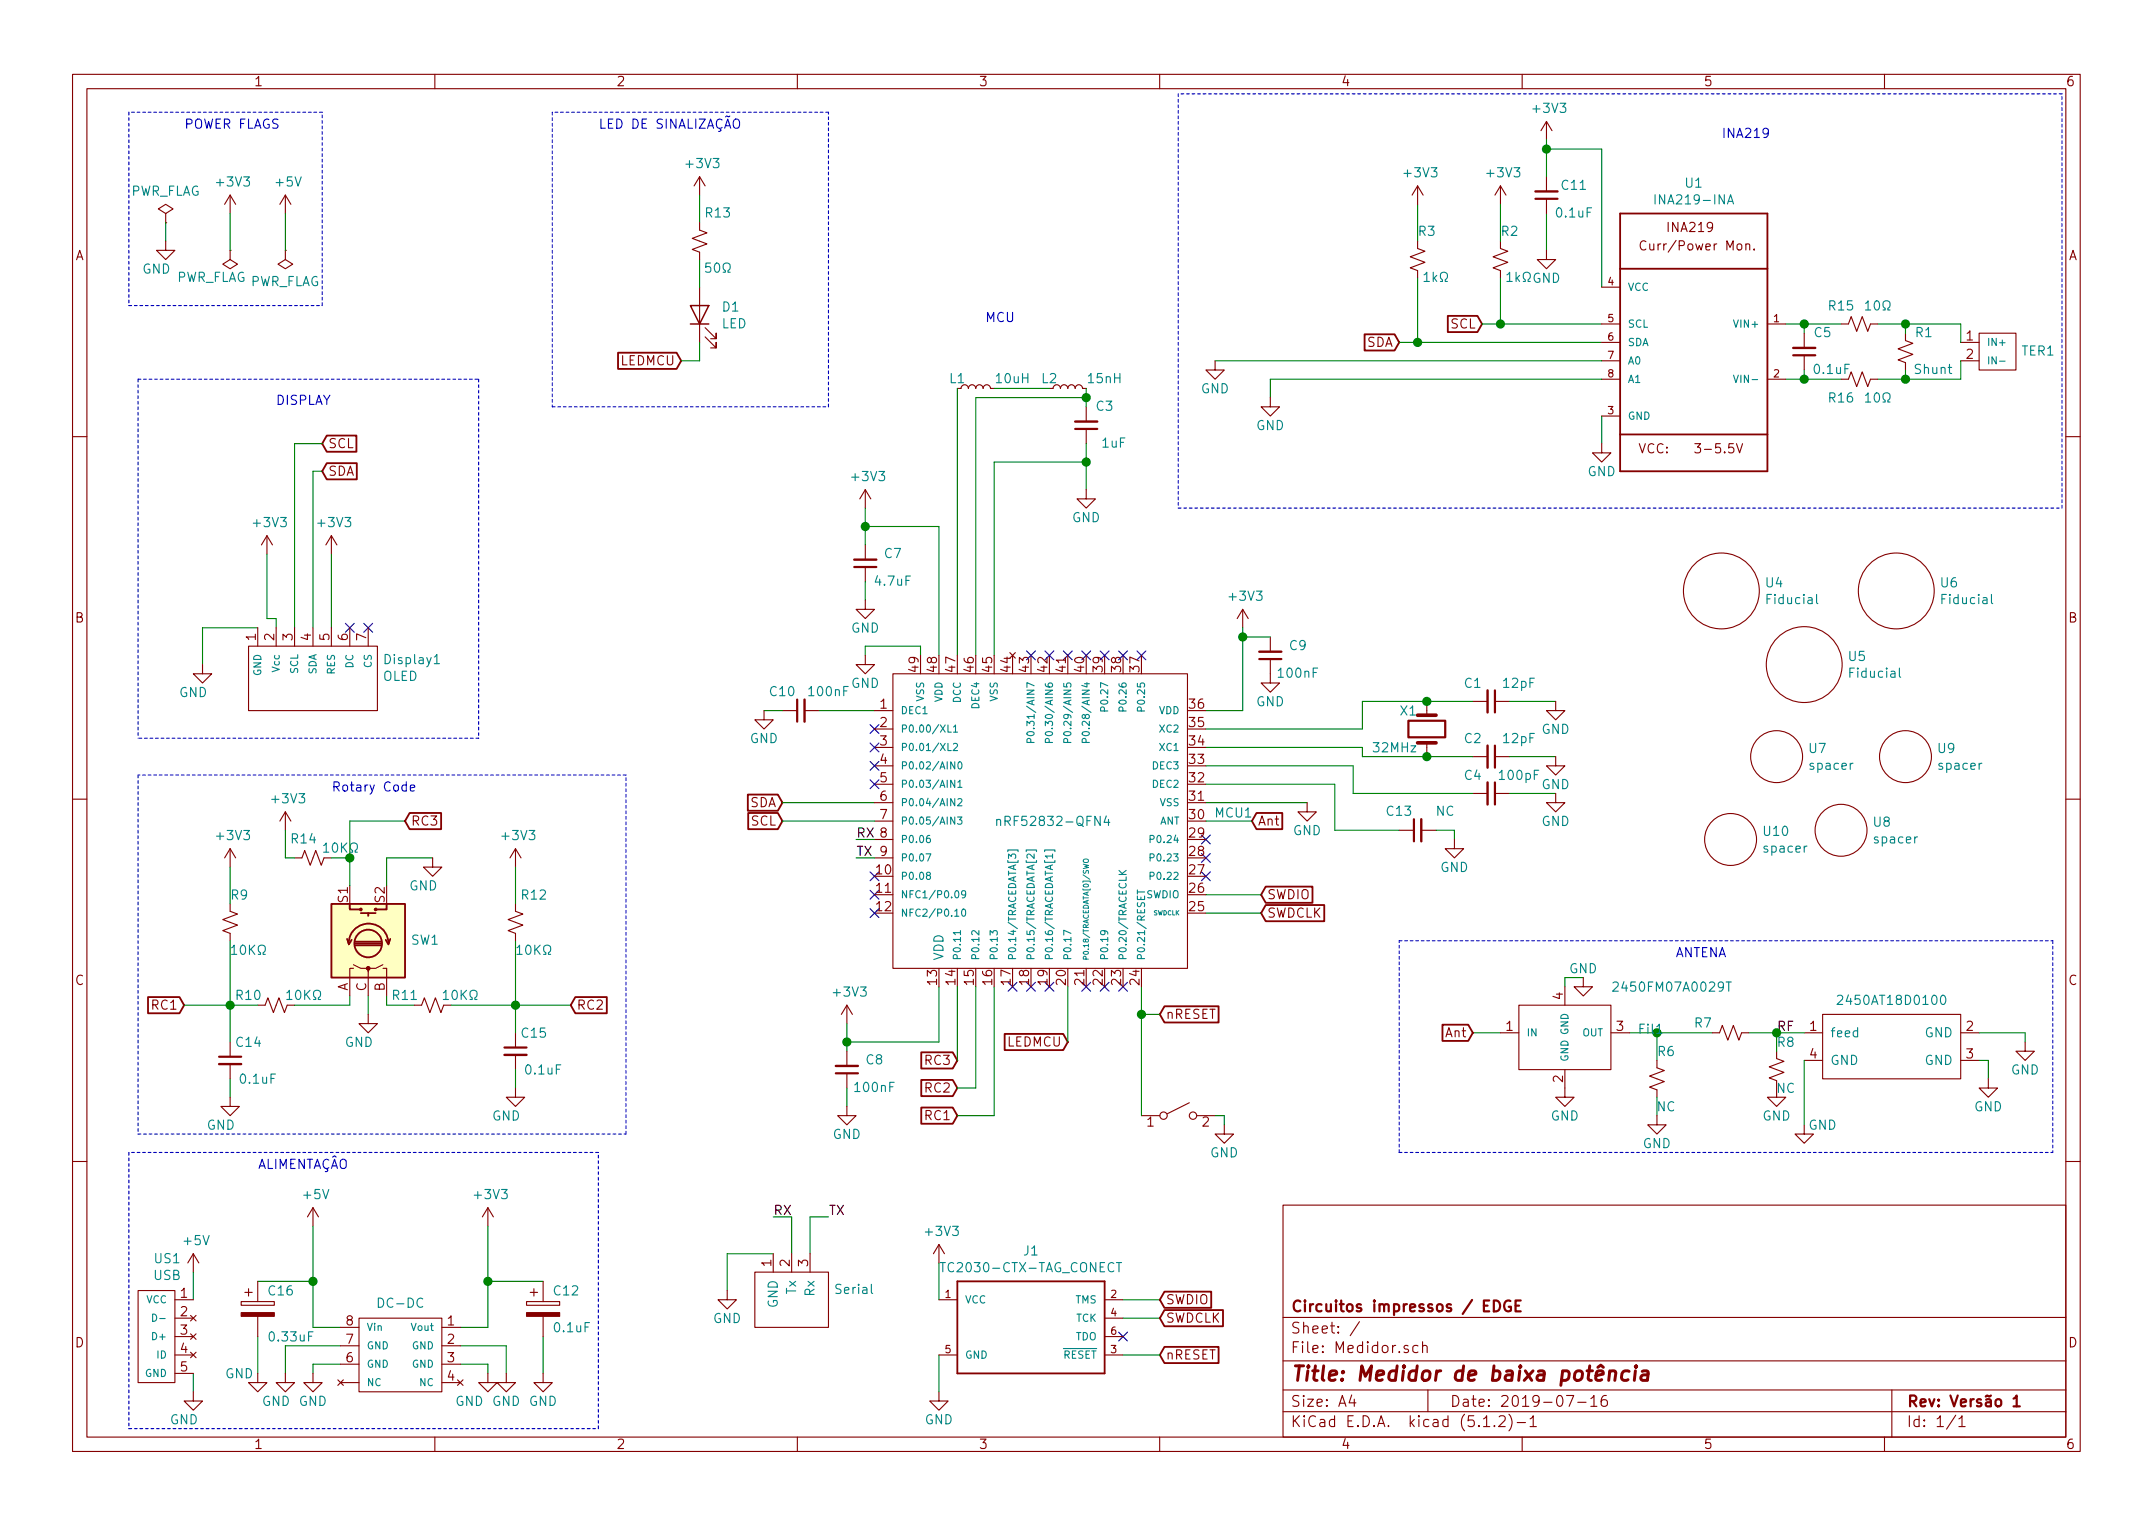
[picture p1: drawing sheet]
EESchema Schematic File Version 4
LIBS:Medidor-cache
EELAYER 29 0
EELAYER END
$Descr A4 11693 8268
encoding utf-8
Sheet 1 1
Title "Medidor de baixa potência"
Date "2019-07-16"
Rev "Versão 1"
Comp "Circuitos impressos / EDGE"
Comment1 ""
Comment2 ""
Comment3 ""
Comment4 ""
$EndDescr
$Comp
L Device:C_Small C1
U 1 1
P 8100 3800
F 0 "C1" V 8000 3700 50  0000 C CNN
F 1 "12pF" V 8000 3950 50  0000 C CNN
F 2 "Capacitor_SMD:C_0402_1005Metric" H 8100 3800 50  0001 C CNN
F 3 "~" H 8100 3800 50  0001 C CNN
	1    8100 3800
	0    1    1    0   
$EndComp
$Comp
L Device:Crystal X1
U 1 1
P 7750 3950
F 0 "X1" V 7650 3800 50  0000 L CNN
F 1 "32MHz" V 7850 3650 50  0000 L CNN
F 2 "Medidor:cristal" H 7750 3950 50  0001 C CNN
F 3 "~" H 7750 3950 50  0001 C CNN
	1    7750 3950
	0    1    1    0   
$EndComp
Wire Wire Line
	7750 3800 7400 3800
Wire Wire Line
	7400 3800 7400 3950
Wire Wire Line
	7400 3950 6550 3950
Wire Wire Line
	6550 4050 7400 4050
Wire Wire Line
	7400 4050 7400 4100
Wire Wire Line
	7400 4100 7750 4100
Wire Wire Line
	8000 3800 7750 3800
Connection ~ 7750 3800
$Comp
L Device:C_Small C2
U 1 1
P 8100 4100
F 0 "C2" V 8000 4000 50  0000 C CNN
F 1 "12pF" V 8000 4250 50  0000 C CNN
F 2 "Capacitor_SMD:C_0402_1005Metric" H 8100 4100 50  0001 C CNN
F 3 "~" H 8100 4100 50  0001 C CNN
	1    8100 4100
	0    1    1    0   
$EndComp
Wire Wire Line
	8000 4100 7750 4100
Connection ~ 7750 4100
Wire Wire Line
	8450 3800 8200 3800
Wire Wire Line
	8450 4100 8200 4100
$Comp
L power:PWR_FLAG #FLG0101
U 1 1
P 900 1200
F 0 "#FLG0101" H 900 1275 50  0001 C CNN
F 1 "PWR_FLAG" H 900 1373 50  0000 C CNN
F 2 "" H 900 1200 50  0001 C CNN
F 3 "~" H 900 1200 50  0001 C CNN
	1    900  1200
	1    0    0    -1  
$EndComp
Wire Wire Line
	900  1200 900  1300
$Comp
L power:+3V3 #PWR0104
U 1 1
P 1250 1150
F 0 "#PWR0104" H 1250 1000 50  0001 C CNN
F 1 "+3V3" H 1265 1323 50  0000 C CNN
F 2 "" H 1250 1150 50  0001 C CNN
F 3 "" H 1250 1150 50  0001 C CNN
	1    1250 1150
	1    0    0    -1  
$EndComp
$Comp
L power:PWR_FLAG #FLG0102
U 1 1
P 1250 1350
F 0 "#FLG0102" H 1250 1425 50  0001 C CNN
F 1 "PWR_FLAG" H 1350 1500 50  0000 C CNN
F 2 "" H 1250 1350 50  0001 C CNN
F 3 "~" H 1250 1350 50  0001 C CNN
	1    1250 1350
	-1   0    0    1   
$EndComp
Wire Wire Line
	1250 1350 1250 1150
$Comp
L power:+5V #PWR0105
U 1 1
P 1550 1150
F 0 "#PWR0105" H 1550 1000 50  0001 C CNN
F 1 "+5V" H 1565 1323 50  0000 C CNN
F 2 "" H 1550 1150 50  0001 C CNN
F 3 "" H 1550 1150 50  0001 C CNN
	1    1550 1150
	1    0    0    -1  
$EndComp
$Comp
L power:PWR_FLAG #FLG0103
U 1 1
P 1550 1350
F 0 "#FLG0103" H 1550 1425 50  0001 C CNN
F 1 "PWR_FLAG" H 1550 1523 50  0000 C CNN
F 2 "" H 1550 1350 50  0001 C CNN
F 3 "~" H 1550 1350 50  0001 C CNN
	1    1550 1350
	-1   0    0    1   
$EndComp
Wire Wire Line
	1550 1350 1550 1150
Text Notes 1000 700  0    50   ~ 0
POWER FLAGS
$Comp
L Device:L_Small L1
U 1 1
P 5300 2100
F 0 "L1" V 5350 2200 50  0000 C CNN
F 1 "10uH" V 5350 1900 50  0000 C CNN
F 2 "Inductor_SMD:L_0603_1608Metric" H 5300 2100 50  0001 C CNN
F 3 "~" H 5300 2100 50  0001 C CNN
	1    5300 2100
	0    -1   -1   0   
$EndComp
$Comp
L Device:L_Small L2
U 1 1
P 5800 2100
F 0 "L2" V 5850 2200 50  0000 C CNN
F 1 "15nH" V 5850 1900 50  0000 C CNN
F 2 "Inductor_SMD:L_0402_1005Metric" H 5800 2100 50  0001 C CNN
F 3 "~" H 5800 2100 50  0001 C CNN
	1    5800 2100
	0    -1   -1   0   
$EndComp
Wire Wire Line
	5400 2100 5700 2100
$Comp
L Device:C_Small C3
U 1 1
P 5900 2300
F 0 "C3" H 5800 2200 50  0000 C CNN
F 1 "1uF" H 5750 2400 50  0000 C CNN
F 2 "Capacitor_SMD:C_0402_1005Metric" H 5900 2300 50  0001 C CNN
F 3 "~" H 5900 2300 50  0001 C CNN
	1    5900 2300
	-1   0    0    1   
$EndComp
Wire Wire Line
	5900 2100 5900 2150
Wire Wire Line
	5900 2650 5900 2500
Wire Wire Line
	5300 2150 5900 2150
Connection ~ 5900 2150
Wire Wire Line
	5900 2150 5900 2200
Wire Wire Line
	5400 2500 5900 2500
Connection ~ 5900 2500
Wire Wire Line
	5900 2500 5900 2400
$Comp
L Device:C_Small C4
U 1 1
P 8100 4300
F 0 "C4" V 8000 4200 50  0000 C CNN
F 1 "100pF" V 8000 4450 50  0000 C CNN
F 2 "Capacitor_SMD:C_0402_1005Metric" H 8100 4300 50  0001 C CNN
F 3 "~" H 8100 4300 50  0001 C CNN
	1    8100 4300
	0    1    1    0   
$EndComp
Wire Wire Line
	6550 4150 7350 4150
Wire Wire Line
	7350 4150 7350 4300
Wire Wire Line
	7350 4300 8000 4300
Wire Wire Line
	8450 4300 8200 4300
Wire Wire Line
	7100 4350 6550 4350
NoConn ~ 6550 4550
NoConn ~ 6550 4650
NoConn ~ 6550 4750
$Comp
L power:+3V3 #PWR0113
U 1 1
P 4700 2750
F 0 "#PWR0113" H 4700 2600 50  0001 C CNN
F 1 "+3V3" H 4715 2923 50  0000 C CNN
F 2 "" H 4700 2750 50  0001 C CNN
F 3 "" H 4700 2750 50  0001 C CNN
	1    4700 2750
	1    0    0    -1  
$EndComp
$Comp
L Device:C_Small C7
U 1 1
P 4700 3050
F 0 "C7" H 4550 3000 50  0000 C CNN
F 1 "4.7uF" H 4550 3150 50  0000 C CNN
F 2 "Capacitor_SMD:C_0603_1608Metric" H 4700 3050 50  0001 C CNN
F 3 "~" H 4700 3050 50  0001 C CNN
	1    4700 3050
	-1   0    0    1   
$EndComp
Wire Wire Line
	4700 2950 4700 2850
Wire Wire Line
	5100 3550 5100 2850
Wire Wire Line
	5100 2850 4700 2850
Connection ~ 4700 2850
Wire Wire Line
	4700 2850 4700 2750
Wire Wire Line
	4700 3250 4700 3150
Wire Wire Line
	5000 3550 5000 3500
Wire Wire Line
	5000 3500 4700 3500
Wire Wire Line
	4700 3500 4700 3550
$Comp
L Device:C_Small C8
U 1 1
P 4600 5800
F 0 "C8" H 4450 5750 50  0000 C CNN
F 1 "100nF" H 4450 5900 50  0000 C CNN
F 2 "Capacitor_SMD:C_0402_1005Metric" H 4600 5800 50  0001 C CNN
F 3 "~" H 4600 5800 50  0001 C CNN
	1    4600 5800
	-1   0    0    1   
$EndComp
$Comp
L power:+3V3 #PWR0116
U 1 1
P 4600 5550
F 0 "#PWR0116" H 4600 5400 50  0001 C CNN
F 1 "+3V3" H 4615 5723 50  0000 C CNN
F 2 "" H 4600 5550 50  0001 C CNN
F 3 "" H 4600 5550 50  0001 C CNN
	1    4600 5550
	1    0    0    -1  
$EndComp
Wire Wire Line
	4600 5700 4600 5650
Wire Wire Line
	5100 5350 5100 5650
Wire Wire Line
	5100 5650 4600 5650
Connection ~ 4600 5650
Wire Wire Line
	4600 5650 4600 5550
Wire Wire Line
	4600 6000 4600 5900
Text GLabel 6800 4450 2    50   Input ~ 0
Ant
Wire Wire Line
	6800 4450 6550 4450
$Comp
L power:+3V3 #PWR0118
U 1 1
P 6750 3400
F 0 "#PWR0118" H 6750 3250 50  0001 C CNN
F 1 "+3V3" H 6765 3573 50  0000 C CNN
F 2 "" H 6750 3400 50  0001 C CNN
F 3 "" H 6750 3400 50  0001 C CNN
	1    6750 3400
	1    0    0    -1  
$EndComp
$Comp
L Device:C_Small C9
U 1 1
P 6900 3550
F 0 "C9" H 6750 3500 50  0000 C CNN
F 1 "100nF" H 6750 3650 50  0000 C CNN
F 2 "Capacitor_SMD:C_0402_1005Metric" H 6900 3550 50  0001 C CNN
F 3 "~" H 6900 3550 50  0001 C CNN
	1    6900 3550
	-1   0    0    1   
$EndComp
Wire Wire Line
	6900 3450 6750 3450
Wire Wire Line
	6750 3450 6750 3850
Wire Wire Line
	6750 3850 6550 3850
Wire Wire Line
	6750 3400 6750 3450
Connection ~ 6750 3450
$Comp
L Device:C_Small C10
U 1 1
P 4350 3850
F 0 "C10" V 4450 3950 50  0000 C CNN
F 1 "100nF" V 4450 3700 50  0000 C CNN
F 2 "Capacitor_SMD:C_0402_1005Metric" H 4350 3850 50  0001 C CNN
F 3 "~" H 4350 3850 50  0001 C CNN
	1    4350 3850
	0    -1   -1   0   
$EndComp
Wire Wire Line
	4750 3850 4450 3850
Wire Wire Line
	4250 3850 4150 3850
Wire Wire Line
	8400 1350 8400 1150
$Comp
L Device:R_Small_US R2
U 1 1
P 8150 1400
F 0 "R2" H 8100 1250 50  0000 C CNN
F 1 "1kΩ" H 8050 1500 50  0000 C CNN
F 2 "Resistor_SMD:R_0402_1005Metric" H 8150 1400 50  0001 C CNN
F 3 "~" H 8150 1400 50  0001 C CNN
	1    8150 1400
	-1   0    0    1   
$EndComp
$Comp
L power:+3V3 #PWR0124
U 1 1
P 8150 1100
F 0 "#PWR0124" H 8150 950 50  0001 C CNN
F 1 "+3V3" H 8165 1273 50  0000 C CNN
F 2 "" H 8150 1100 50  0001 C CNN
F 3 "" H 8150 1100 50  0001 C CNN
	1    8150 1100
	1    0    0    -1  
$EndComp
Text Notes 9350 750  0    50   ~ 0
INA219
Text GLabel 8050 1750 0    50   Input ~ 0
SCL
Wire Wire Line
	5200 2100 5200 3550
Wire Wire Line
	5300 2150 5300 3550
Wire Wire Line
	5400 2500 5400 3550
Text GLabel 4250 4350 0    50   Input ~ 0
SDA
Text GLabel 4250 4450 0    50   Input ~ 0
SCL
NoConn ~ 5800 3550
NoConn ~ 6200 3550
$Comp
L power:+3V3 #PWR0127
U 1 1
P 1450 3000
F 0 "#PWR0127" H 1450 2850 50  0001 C CNN
F 1 "+3V3" H 1465 3173 50  0000 C CNN
F 2 "" H 1450 3000 50  0001 C CNN
F 3 "" H 1450 3000 50  0001 C CNN
	1    1450 3000
	1    0    0    -1  
$EndComp
Text GLabel 1750 2400 2    50   Input ~ 0
SCL
Wire Wire Line
	1750 2400 1600 2400
Text GLabel 1750 2550 2    50   Input ~ 0
SDA
Wire Wire Line
	1750 2550 1700 2550
$Comp
L power:+3V3 #PWR0128
U 1 1
P 1800 3000
F 0 "#PWR0128" H 1800 2850 50  0001 C CNN
F 1 "+3V3" H 1815 3173 50  0000 C CNN
F 2 "" H 1800 3000 50  0001 C CNN
F 3 "" H 1800 3000 50  0001 C CNN
	1    1800 3000
	1    0    0    -1  
$EndComp
Text Notes 1800 2200 2    50   ~ 0
DISPLAY
NoConn ~ 6100 5350
NoConn ~ 6000 5350
NoConn ~ 5900 5350
NoConn ~ 5700 5350
NoConn ~ 5600 5350
NoConn ~ 5500 5350
$Comp
L Device:LED D1
U 1 1
P 3800 1700
F 0 "D1" V 3839 1583 50  0000 R CNN
F 1 "LED" V 3748 1583 50  0000 R CNN
F 2 "LED_SMD:LED_0603_1608Metric" H 3800 1700 50  0001 C CNN
F 3 "~" H 3800 1700 50  0001 C CNN
	1    3800 1700
	0    -1   -1   0   
$EndComp
$Comp
L power:+3V3 #PWR0129
U 1 1
P 3800 1050
F 0 "#PWR0129" H 3800 900 50  0001 C CNN
F 1 "+3V3" H 3815 1223 50  0000 C CNN
F 2 "" H 3800 1050 50  0001 C CNN
F 3 "" H 3800 1050 50  0001 C CNN
	1    3800 1050
	1    0    0    -1  
$EndComp
Wire Wire Line
	3800 1200 3800 1050
Wire Wire Line
	3800 1400 3800 1550
Text GLabel 5800 5650 0    50   Input ~ 0
LEDMCU
Wire Wire Line
	4750 4350 4250 4350
Text GLabel 3700 1950 0    50   Input ~ 0
LEDMCU
Wire Wire Line
	3700 1950 3800 1950
Wire Wire Line
	3800 1950 3800 1850
Text Notes 3250 700  0    50   ~ 0
LED DE SINALIZAÇÃO
Text Notes 5350 1750 0    50   ~ 0
MCU
Wire Wire Line
	1050 7550 1050 7450
$Comp
L power:+3V3 #PWR0131
U 1 1
P 2650 6650
F 0 "#PWR0131" H 2650 6500 50  0001 C CNN
F 1 "+3V3" H 2665 6823 50  0000 C CNN
F 2 "" H 2650 6650 50  0001 C CNN
F 3 "" H 2650 6650 50  0001 C CNN
	1    2650 6650
	1    0    0    -1  
$EndComp
Wire Wire Line
	2500 7200 2650 7200
Wire Wire Line
	2650 7200 2650 6950
$Comp
L power:+5V #PWR0132
U 1 1
P 1050 6900
F 0 "#PWR0132" H 1050 6750 50  0001 C CNN
F 1 "+5V" H 1065 7073 50  0000 C CNN
F 2 "" H 1050 6900 50  0001 C CNN
F 3 "" H 1050 6900 50  0001 C CNN
	1    1050 6900
	1    0    0    -1  
$EndComp
Wire Wire Line
	1050 6900 1050 7050
$Comp
L power:+5V #PWR0133
U 1 1
P 1700 6650
F 0 "#PWR0133" H 1700 6500 50  0001 C CNN
F 1 "+5V" H 1715 6823 50  0000 C CNN
F 2 "" H 1700 6650 50  0001 C CNN
F 3 "" H 1700 6650 50  0001 C CNN
	1    1700 6650
	1    0    0    -1  
$EndComp
Wire Wire Line
	1850 7200 1700 7200
Wire Wire Line
	1700 7450 1700 7400
Wire Wire Line
	1700 7400 1850 7400
Wire Wire Line
	2500 7300 2750 7300
Wire Wire Line
	2750 7300 2750 7450
Wire Wire Line
	2650 7450 2650 7400
Wire Wire Line
	2650 7400 2500 7400
Text Notes 1400 6350 0    50   ~ 0
ALIMENTAÇÂO
NoConn ~ 4750 3950
NoConn ~ 4750 4750
NoConn ~ 4750 4850
Wire Wire Line
	1700 7200 1700 6950
Wire Wire Line
	1400 6950 1700 6950
Connection ~ 1700 6950
Wire Wire Line
	1700 6950 1700 6650
Wire Wire Line
	2950 6950 2650 6950
Connection ~ 2650 6950
Wire Wire Line
	2650 6950 2650 6650
$Comp
L Device:R_Small_US R1
U 1 1
P 10350 1900
F 0 "R1" H 10250 1800 50  0000 C CNN
F 1 "Shunt" H 10200 2000 50  0000 C CNN
F 2 "Resistor_SMD:R_0805_2012Metric" H 10350 1900 50  0001 C CNN
F 3 "~" H 10350 1900 50  0001 C CNN
	1    10350 1900
	-1   0    0    1   
$EndComp
$Comp
L Medidor-rescue:terminal-medidor TER1
U 1 1
P 10850 1900
F 0 "TER1" H 10978 1905 50  0000 L CNN
F 1 "terminal-medidor" H 10978 1860 50  0001 L CNN
F 2 "Medidor:Screw" H 10650 2100 50  0001 C CNN
F 3 "" H 10650 2100 50  0001 C CNN
	1    10850 1900
	1    0    0    -1  
$EndComp
Wire Wire Line
	10350 1750 10350 1800
Wire Wire Line
	10350 2000 10350 2050
Wire Wire Line
	10350 1750 10650 1750
Wire Wire Line
	10650 1750 10650 1850
Wire Wire Line
	10650 1950 10650 2050
Wire Wire Line
	10650 2050 10350 2050
$Comp
L Device:C_Small C11
U 1 1
P 8400 1050
F 0 "C11" H 8250 1000 50  0000 C CNN
F 1 "0.1uF" H 8250 1150 50  0000 C CNN
F 2 "Capacitor_SMD:C_0402_1005Metric" H 8400 1050 50  0001 C CNN
F 3 "~" H 8400 1050 50  0001 C CNN
	1    8400 1050
	-1   0    0    1   
$EndComp
$Comp
L power:+3V3 #PWR0120
U 1 1
P 8400 750
F 0 "#PWR0120" H 8400 600 50  0001 C CNN
F 1 "+3V3" H 8415 923 50  0000 C CNN
F 2 "" H 8400 750 50  0001 C CNN
F 3 "" H 8400 750 50  0001 C CNN
	1    8400 750 
	1    0    0    -1  
$EndComp
Wire Wire Line
	8400 750  8400 800 
Wire Wire Line
	8400 800  8700 800 
Wire Wire Line
	8700 800  8700 1550
Connection ~ 8400 800 
Wire Wire Line
	8400 800  8400 950 
Wire Wire Line
	8700 2250 8700 2400
Wire Wire Line
	8150 1500 8150 1750
Wire Wire Line
	8150 1750 8700 1750
Wire Wire Line
	8050 1750 8150 1750
Connection ~ 8150 1750
Wire Wire Line
	8150 1100 8150 1300
NoConn ~ 5900 3550
Wire Wire Line
	7700 1100 7700 1300
$Comp
L Device:R_Small_US R3
U 1 1
P 7700 1400
F 0 "R3" H 7650 1250 50  0000 C CNN
F 1 "1kΩ" H 7600 1500 50  0000 C CNN
F 2 "Resistor_SMD:R_0402_1005Metric" H 7700 1400 50  0001 C CNN
F 3 "~" H 7700 1400 50  0001 C CNN
	1    7700 1400
	-1   0    0    1   
$EndComp
Text GLabel 7600 1850 0    50   Input ~ 0
SDA
$Comp
L power:+3V3 #PWR0125
U 1 1
P 7700 1100
F 0 "#PWR0125" H 7700 950 50  0001 C CNN
F 1 "+3V3" H 7715 1273 50  0000 C CNN
F 2 "" H 7700 1100 50  0001 C CNN
F 3 "" H 7700 1100 50  0001 C CNN
	1    7700 1100
	1    0    0    -1  
$EndComp
Wire Wire Line
	7700 1500 7700 1850
Wire Wire Line
	7700 1850 7600 1850
Wire Wire Line
	8700 1850 7700 1850
Connection ~ 7700 1850
Wire Wire Line
	6900 2150 6900 2050
Wire Wire Line
	2950 7250 2950 7450
Wire Wire Line
	1550 7300 1550 7450
Wire Wire Line
	1550 7300 1850 7300
Wire Wire Line
	1400 7250 1400 7450
Text Notes 9100 5200 0    50   ~ 0
ANTENA
Wire Wire Line
	8150 5600 8000 5600
Text GLabel 8000 5600 0    50   Input ~ 0
Ant
Text Label 9650 5600 0    50   ~ 0
RF
Wire Wire Line
	9000 5600 8850 5600
Connection ~ 9000 5600
Wire Wire Line
	9000 5750 9000 5600
Wire Wire Line
	9300 5600 9000 5600
Wire Wire Line
	8500 5300 8500 5350
Wire Wire Line
	8600 5300 8500 5300
$Comp
L Device:CP C12
U 1 1
P 2950 7100
F 0 "C12" H 3000 7200 50  0000 L CNN
F 1 "0.1uF" H 3000 7000 50  0000 L CNN
F 2 "Capacitor_SMD:CP_Elec_4x3" H 2988 6950 50  0001 C CNN
F 3 "~" H 2950 7100 50  0001 C CNN
	1    2950 7100
	1    0    0    -1  
$EndComp
$Comp
L power:+3V3 #PWR0142
U 1 1
P 5100 6850
F 0 "#PWR0142" H 5100 6700 50  0001 C CNN
F 1 "+3V3" H 5115 7023 50  0000 C CNN
F 2 "" H 5100 6850 50  0001 C CNN
F 3 "" H 5100 6850 50  0001 C CNN
	1    5100 6850
	1    0    0    -1  
$EndComp
Wire Wire Line
	5100 6850 5100 7050
Wire Wire Line
	5100 7350 5100 7550
NoConn ~ 6100 7250
Wire Wire Line
	6100 7050 6300 7050
Wire Wire Line
	6100 7150 6300 7150
Text GLabel 6300 7350 2    50   Input ~ 0
nRESET
Wire Wire Line
	6100 7350 6300 7350
Text GLabel 6300 5500 2    50   Input ~ 0
nRESET
Wire Wire Line
	6200 5350 6200 5500
Wire Wire Line
	6200 5500 6300 5500
Text GLabel 6300 7150 2    50   Input ~ 0
SWDCLK
Text GLabel 6300 7050 2    50   Input ~ 0
SWDIO
Text GLabel 6850 4950 2    50   Input ~ 0
SWDCLK
Text GLabel 6850 4850 2    50   Input ~ 0
SWDIO
Wire Wire Line
	6550 4850 6850 4850
Wire Wire Line
	6550 4950 6850 4950
$Comp
L Device:R_Small_US R7
U 1 1
P 9400 5600
F 0 "R7" V 9450 5750 50  0000 C CNN
F 1 "0" V 9450 5450 50  0001 C CNN
F 2 "Resistor_SMD:R_0402_1005Metric" H 9400 5600 50  0001 C CNN
F 3 "~" H 9400 5600 50  0001 C CNN
	1    9400 5600
	0    -1   -1   0   
$EndComp
$Comp
L Device:R_Small_US R6
U 1 1
P 9000 5850
F 0 "R6" H 9050 6000 50  0000 C CNN
F 1 "NC" H 9050 5700 50  0000 C CNN
F 2 "Resistor_SMD:R_0402_1005Metric" H 9000 5850 50  0001 C CNN
F 3 "~" H 9000 5850 50  0001 C CNN
	1    9000 5850
	1    0    0    -1  
$EndComp
Wire Wire Line
	9000 6050 9000 5950
$Comp
L Device:C_Small C13
U 1 1
P 7700 4500
F 0 "C13" V 7800 4600 50  0000 C CNN
F 1 "NC" V 7800 4350 50  0000 C CNN
F 2 "Capacitor_SMD:C_0402_1005Metric" H 7700 4500 50  0001 C CNN
F 3 "~" H 7700 4500 50  0001 C CNN
	1    7700 4500
	0    -1   -1   0   
$EndComp
Wire Wire Line
	7250 4250 6550 4250
Wire Wire Line
	7600 4500 7250 4500
Wire Wire Line
	7250 4250 7250 4500
Wire Wire Line
	7900 4550 7900 4500
Wire Wire Line
	7900 4500 7800 4500
NoConn ~ 1900 3400
NoConn ~ 2000 3400
Wire Wire Line
	1800 3400 1800 3000
Wire Wire Line
	1700 2550 1700 3400
Wire Wire Line
	1600 2400 1600 3400
Wire Wire Line
	1450 3350 1450 3000
Wire Wire Line
	1500 3350 1450 3350
Wire Wire Line
	1500 3400 1500 3350
Wire Wire Line
	1100 3400 1100 3600
Wire Wire Line
	1400 3400 1100 3400
$Comp
L Device:Rotary_Encoder_Switch SW1
U 1 1
P 2000 5100
F 0 "SW1" V 2000 4870 50  0000 R CNN
F 1 "Rotary_Encoder_Switch" V 1955 4870 50  0001 R CNN
F 2 "Rotary_Encoder:RotaryEncoder_Alps_EC11E-Switch_Vertical_H20mm" H 1850 5260 50  0001 C CNN
F 3 "~" H 2000 5360 50  0001 C CNN
	1    2000 5100
	0    -1   -1   0   
$EndComp
$Comp
L power:+3V3 #PWR0145
U 1 1
P 1550 4500
F 0 "#PWR0145" H 1550 4350 50  0001 C CNN
F 1 "+3V3" H 1565 4673 50  0000 C CNN
F 2 "" H 1550 4500 50  0001 C CNN
F 3 "" H 1550 4500 50  0001 C CNN
	1    1550 4500
	1    0    0    -1  
$EndComp
Wire Wire Line
	1900 4800 1900 4650
Wire Wire Line
	2100 4650 2100 4800
$Comp
L Switch:SW_DPST_x2 SW2
U 1 1
P 6400 6050
F 0 "SW2" H 6400 6193 50  0001 C CNN
F 1 "SW_DPST_x2" H 6400 6194 50  0001 C CNN
F 2 "Medidor:botao" H 6400 6050 50  0001 C CNN
F 3 "~" H 6400 6050 50  0001 C CNN
	1    6400 6050
	1    0    0    -1  
$EndComp
Wire Wire Line
	6200 6050 6200 5500
Connection ~ 6200 5500
$Comp
L Device:R_Small_US R9
U 1 1
P 1250 5000
F 0 "R9" H 1300 5150 50  0000 C CNN
F 1 "10KΩ" H 1350 4850 50  0000 C CNN
F 2 "Resistor_SMD:R_0402_1005Metric" H 1250 5000 50  0001 C CNN
F 3 "~" H 1250 5000 50  0001 C CNN
	1    1250 5000
	1    0    0    -1  
$EndComp
$Comp
L Device:R_Small_US R10
U 1 1
P 1500 5450
F 0 "R10" V 1550 5600 50  0000 C CNN
F 1 "10KΩ" V 1550 5300 50  0000 C CNN
F 2 "Resistor_SMD:R_0402_1005Metric" H 1500 5450 50  0001 C CNN
F 3 "~" H 1500 5450 50  0001 C CNN
	1    1500 5450
	0    -1   -1   0   
$EndComp
Wire Wire Line
	1600 5450 1900 5450
Wire Wire Line
	1900 5450 1900 5400
Wire Wire Line
	1400 5450 1250 5450
Wire Wire Line
	1250 5450 1250 5100
$Comp
L power:+3V3 #PWR0148
U 1 1
P 1250 4700
F 0 "#PWR0148" H 1250 4550 50  0001 C CNN
F 1 "+3V3" H 1265 4873 50  0000 C CNN
F 2 "" H 1250 4700 50  0001 C CNN
F 3 "" H 1250 4700 50  0001 C CNN
	1    1250 4700
	1    0    0    -1  
$EndComp
Wire Wire Line
	1250 4700 1250 4900
$Comp
L Device:C_Small C14
U 1 1
P 1250 5750
F 0 "C14" H 1350 5850 50  0000 C CNN
F 1 "0.1uF" H 1400 5650 50  0000 C CNN
F 2 "Capacitor_SMD:C_0402_1005Metric" H 1250 5750 50  0001 C CNN
F 3 "~" H 1250 5750 50  0001 C CNN
	1    1250 5750
	1    0    0    -1  
$EndComp
Wire Wire Line
	1250 5650 1250 5450
Connection ~ 1250 5450
Wire Wire Line
	1250 5950 1250 5850
$Comp
L power:+3V3 #PWR0150
U 1 1
P 2800 4700
F 0 "#PWR0150" H 2800 4550 50  0001 C CNN
F 1 "+3V3" H 2815 4873 50  0000 C CNN
F 2 "" H 2800 4700 50  0001 C CNN
F 3 "" H 2800 4700 50  0001 C CNN
	1    2800 4700
	1    0    0    -1  
$EndComp
$Comp
L Device:R_Small_US R11
U 1 1
P 2350 5450
F 0 "R11" V 2400 5600 50  0000 C CNN
F 1 "10KΩ" V 2400 5300 50  0000 C CNN
F 2 "Resistor_SMD:R_0402_1005Metric" H 2350 5450 50  0001 C CNN
F 3 "~" H 2350 5450 50  0001 C CNN
	1    2350 5450
	0    -1   -1   0   
$EndComp
Wire Wire Line
	2100 5400 2100 5450
Wire Wire Line
	2100 5450 2250 5450
$Comp
L Device:C_Small C15
U 1 1
P 2800 5700
F 0 "C15" H 2900 5800 50  0000 C CNN
F 1 "0.1uF" H 2950 5600 50  0000 C CNN
F 2 "Capacitor_SMD:C_0402_1005Metric" H 2800 5700 50  0001 C CNN
F 3 "~" H 2800 5700 50  0001 C CNN
	1    2800 5700
	1    0    0    -1  
$EndComp
Wire Wire Line
	2800 5600 2800 5450
Connection ~ 2800 5450
Wire Wire Line
	2800 5900 2800 5800
Wire Wire Line
	2000 5500 2000 5400
Text GLabel 5200 6050 0    50   Input ~ 0
RC1
Text GLabel 5200 5900 0    50   Input ~ 0
RC2
Text GLabel 1000 5450 0    50   Input ~ 0
RC1
Wire Wire Line
	3100 5450 2800 5450
Wire Wire Line
	1000 5450 1250 5450
Text GLabel 3100 5450 2    50   Input ~ 0
RC2
$Comp
L Device:R_Small_US R13
U 1 1
P 3800 1300
F 0 "R13" H 3700 1150 50  0000 C CNN
F 1 "50Ω" H 3700 1450 50  0000 C CNN
F 2 "Resistor_SMD:R_0402_1005Metric" H 3800 1300 50  0001 C CNN
F 3 "~" H 3800 1300 50  0001 C CNN
	1    3800 1300
	-1   0    0    1   
$EndComp
$Comp
L Device:CP C16
U 1 1
P 1400 7100
F 0 "C16" H 1450 7200 50  0000 L CNN
F 1 "0.33uF" H 1450 6950 50  0000 L CNN
F 2 "Capacitor_SMD:CP_Elec_4x3" H 1438 6950 50  0001 C CNN
F 3 "~" H 1400 7100 50  0001 C CNN
	1    1400 7100
	1    0    0    -1  
$EndComp
$Comp
L Medidor-rescue:nRF52832-QFN4-medidor MCU1
U 1 1
P 5650 4400
F 0 "MCU1" H 6594 4396 50  0000 L CNN
F 1 "nRF52832-QFN4" H 5400 4350 50  0000 L CNN
F 2 "Package_DFN_QFN:QFN-48-1EP_6x6mm_P0.4mm_EP4.2x4.2mm" H 4650 6050 50  0001 C CNN
F 3 "" H 4650 6050 50  0001 C CNN
	1    5650 4400
	1    0    0    -1  
$EndComp
$Comp
L Medidor-rescue:TC2030-CTX-TAG_CONECT J1
U 1 1
P 5600 7150
F 0 "J1" H 5600 7517 50  0000 C CNN
F 1 "TC2030-CTX-TAG_CONECT" H 5600 7426 50  0000 C CNN
F 2 "Connector:Tag-Connect_TC2030-IDC-NL_2x03_P1.27mm_Vertical" H 5600 7150 50  0001 C CNN
F 3 "" H 5600 7150 50  0001 L BNN
F 4 "None" H 5600 7150 50  0001 L BNN "Campo4"
F 5 "Tag-Connect LLC" H 5600 7150 50  0001 L BNN "Campo5"
F 6 "None" H 5600 7150 50  0001 L BNN "Campo6"
F 7 "Unavailable" H 5600 7150 50  0001 L BNN "Campo7"
F 8 "Cbl 10pos For Cortex Processors" H 5600 7150 50  0001 L BNN "Campo8"
	1    5600 7150
	1    0    0    -1  
$EndComp
$Comp
L Medidor-rescue:DC-DC-medidor dc1
U 1 1
P 2200 7300
F 0 "dc1" H 2225 7533 50  0001 C CNN
F 1 "DC-DC" H 2225 7533 50  0000 C CNN
F 2 "Medidor:L78L" H 2200 7300 50  0001 C CNN
F 3 "" H 2200 7300 50  0001 C CNN
	1    2200 7300
	-1   0    0    -1  
$EndComp
$Comp
L Medidor-rescue:USB-medidor US1
U 1 1
P 850 7250
F 0 "US1" H 908 7675 50  0000 C CNN
F 1 "USB" H 908 7584 50  0000 C CNN
F 2 "Connector_USB:USB_Micro-B_Wuerth_629105150521_CircularHoles" H 850 7300 50  0001 C CNN
F 3 "" H 850 7300 50  0001 C CNN
	1    850  7250
	1    0    0    -1  
$EndComp
$Comp
L Medidor-rescue:OLED-medidor Display1
U 1 1
P 1700 3700
F 0 "Display1" H 2078 3829 50  0000 L CNN
F 1 "OLED" H 2078 3738 50  0000 L CNN
F 2 "Medidor:OLED" H 1700 3700 50  0001 C CNN
F 3 "" H 1700 3700 50  0001 C CNN
	1    1700 3700
	1    0    0    -1  
$EndComp
$Comp
L Medidor-rescue:INA219-INA U1
U 1 1
P 9200 1850
F 0 "U1" H 9200 2717 50  0000 C CNN
F 1 "INA219-INA" H 9200 2626 50  0000 C CNN
F 2 "Medidor:INA219" H 9200 1850 50  0001 L BNN
F 3 "" H 9200 1850 50  0001 L BNN
F 4 "SOT-23-8 Texas Instruments" H 9200 1850 50  0001 L BNN "Campo4"
F 5 "Texas Instruments" H 9200 1850 50  0001 L BNN "Campo5"
F 6 "None" H 9200 1850 50  0001 L BNN "Campo6"
F 7 "INA219" H 9200 1850 50  0001 L BNN "Campo7"
F 8 "Unavailable" H 9200 1850 50  0001 L BNN "Campo8"
	1    9200 1850
	1    0    0    -1  
$EndComp
Text Notes 1800 4300 0    50   ~ 0
Rotary Code
Wire Notes Line
	750  2050 2600 2050
Wire Notes Line
	2600 2050 2600 4000
Wire Notes Line
	2600 4000 750  4000
Wire Notes Line
	750  2050 750  4000
Wire Notes Line
	750  4200 750  6150
Wire Notes Line
	750  6150 3400 6150
Wire Notes Line
	3400 6150 3400 4200
Wire Notes Line
	3400 4200 750  4200
Wire Notes Line
	700  6250 700  7750
Wire Notes Line
	700  7750 3250 7750
Wire Notes Line
	3250 7750 3250 6250
Wire Notes Line
	3250 6250 700  6250
Wire Notes Line
	11150 5100 11150 6250
Wire Notes Line
	7600 6250 7600 5100
Wire Notes Line
	6400 2750 11200 2750
Wire Notes Line
	11200 2750 11200 500 
Wire Notes Line
	11200 500  6400 500 
Wire Notes Line
	6400 500  6400 2750
Wire Notes Line
	700  600  700  1650
Wire Notes Line
	700  1650 1750 1650
Wire Notes Line
	1750 1650 1750 600 
Wire Notes Line
	1750 600  700  600 
Wire Notes Line
	3000 600  3000 2200
Wire Notes Line
	4500 2200 4500 600 
Wire Notes Line
	4500 600  3000 600 
Wire Wire Line
	2350 4650 2100 4650
$Comp
L Device:R_Small_US R14
U 1 1
P 1700 4650
F 0 "R14" V 1800 4700 50  0000 C CNN
F 1 "10KΩ" V 1750 4500 50  0000 C CNN
F 2 "Resistor_SMD:R_0402_1005Metric" H 1700 4650 50  0001 C CNN
F 3 "~" H 1700 4650 50  0001 C CNN
	1    1700 4650
	0    -1   -1   0   
$EndComp
Wire Wire Line
	1900 4650 1800 4650
Wire Wire Line
	1600 4650 1550 4650
Wire Wire Line
	1550 4650 1550 4500
Wire Wire Line
	4200 6800 3950 6800
Wire Wire Line
	3950 6800 3950 7000
Wire Wire Line
	4300 6600 4200 6600
Wire Wire Line
	4500 6600 4400 6600
Wire Wire Line
	4400 6600 4400 6800
$Comp
L Device:R_Small_US R16
U 1 1
P 10100 2050
F 0 "R16" V 10200 1950 50  0000 C CNN
F 1 "10Ω" V 10200 2150 50  0000 C CNN
F 2 "Resistor_SMD:R_0402_1005Metric" H 10100 2050 50  0001 C CNN
F 3 "~" H 10100 2050 50  0001 C CNN
	1    10100 2050
	0    1    1    0   
$EndComp
Wire Wire Line
	10200 2050 10350 2050
Connection ~ 10350 2050
$Comp
L Device:R_Small_US R15
U 1 1
P 10100 1750
F 0 "R15" V 10000 1650 50  0000 C CNN
F 1 "10Ω" V 10000 1850 50  0000 C CNN
F 2 "Resistor_SMD:R_0402_1005Metric" H 10100 1750 50  0001 C CNN
F 3 "~" H 10100 1750 50  0001 C CNN
	1    10100 1750
	0    1    1    0   
$EndComp
Wire Wire Line
	10200 1750 10350 1750
Connection ~ 10350 1750
Wire Wire Line
	9700 1750 9800 1750
Wire Wire Line
	9700 2050 9800 2050
$Comp
L Device:C_Small C5
U 1 1
P 9800 1900
F 0 "C5" H 9700 1800 50  0000 C CNN
F 1 "0.1uF" H 9650 2000 50  0000 C CNN
F 2 "Capacitor_SMD:C_0402_1005Metric" H 9800 1900 50  0001 C CNN
F 3 "~" H 9800 1900 50  0001 C CNN
	1    9800 1900
	-1   0    0    1   
$EndComp
Wire Wire Line
	9800 1800 9800 1750
Connection ~ 9800 1750
Wire Wire Line
	9800 1750 10000 1750
Wire Wire Line
	9800 2000 9800 2050
Connection ~ 9800 2050
Wire Wire Line
	9800 2050 10000 2050
Wire Wire Line
	1900 4650 1900 4450
Wire Wire Line
	1900 4450 2200 4450
Connection ~ 1900 4650
Wire Wire Line
	4300 6600 4300 6800
Text Label 4500 6600 0    50   ~ 0
TX
Text Label 4200 6600 0    50   ~ 0
RX
Text Label 4650 4650 0    50   ~ 0
TX
Text Label 4650 4550 0    50   ~ 0
RX
Text GLabel 2200 4450 2    50   Input ~ 0
RC3
Text GLabel 5200 5750 0    50   Input ~ 0
RC3
Wire Notes Line
	7600 5100 11150 5100
Wire Notes Line
	7600 6250 11150 6250
Wire Wire Line
	9500 5600 9650 5600
$Comp
L Device:R_Small_US R8
U 1 1
P 9650 5800
F 0 "R8" H 9700 5950 50  0000 C CNN
F 1 "NC" H 9700 5700 50  0000 C CNN
F 2 "Resistor_SMD:R_0402_1005Metric" H 9650 5800 50  0001 C CNN
F 3 "~" H 9650 5800 50  0001 C CNN
	1    9650 5800
	1    0    0    -1  
$EndComp
Wire Wire Line
	11000 5650 11000 5600
Wire Wire Line
	11000 5600 10750 5600
Wire Wire Line
	10800 5850 10800 5750
Wire Wire Line
	10800 5750 10750 5750
$Comp
L Medidor-rescue:2450FM07A0029T-medidor Fil1
U 1 1
P 8500 5600
F 0 "Fil1" H 8894 5621 50  0000 L CNN
F 1 "2450FM07A0029T" H 8750 5850 50  0000 L CNN
F 2 "Medidor:baloon" H 8500 5600 50  0001 C CNN
F 3 "" H 8500 5600 50  0001 C CNN
	1    8500 5600
	1    0    0    -1  
$EndComp
$Comp
L power:GND #PWR0103
U 1 1
P 900 1300
F 0 "#PWR0103" H 900 1050 50  0001 C CNN
F 1 "GND" H 850 1150 50  0000 C CNN
F 2 "" H 900 1300 50  0001 C CNN
F 3 "" H 900 1300 50  0001 C CNN
	1    900  1300
	1    0    0    -1  
$EndComp
$Comp
L power:GND #PWR0126
U 1 1
P 1100 3600
F 0 "#PWR0126" H 1100 3350 50  0001 C CNN
F 1 "GND" H 1050 3450 50  0000 C CNN
F 2 "" H 1100 3600 50  0001 C CNN
F 3 "" H 1100 3600 50  0001 C CNN
	1    1100 3600
	1    0    0    -1  
$EndComp
$Comp
L power:GND #PWR0130
U 1 1
P 1250 5950
F 0 "#PWR0130" H 1250 5700 50  0001 C CNN
F 1 "GND" H 1200 5800 50  0000 C CNN
F 2 "" H 1250 5950 50  0001 C CNN
F 3 "" H 1250 5950 50  0001 C CNN
	1    1250 5950
	1    0    0    -1  
$EndComp
$Comp
L power:GND #PWR0134
U 1 1
P 2800 5900
F 0 "#PWR0134" H 2800 5650 50  0001 C CNN
F 1 "GND" H 2750 5750 50  0000 C CNN
F 2 "" H 2800 5900 50  0001 C CNN
F 3 "" H 2800 5900 50  0001 C CNN
	1    2800 5900
	1    0    0    -1  
$EndComp
$Comp
L power:GND #PWR0135
U 1 1
P 1050 7550
F 0 "#PWR0135" H 1050 7300 50  0001 C CNN
F 1 "GND" H 1000 7400 50  0000 C CNN
F 2 "" H 1050 7550 50  0001 C CNN
F 3 "" H 1050 7550 50  0001 C CNN
	1    1050 7550
	1    0    0    -1  
$EndComp
$Comp
L power:GND #PWR0136
U 1 1
P 1400 7450
F 0 "#PWR0136" H 1400 7200 50  0001 C CNN
F 1 "GND" H 1300 7450 50  0000 C CNN
F 2 "" H 1400 7450 50  0001 C CNN
F 3 "" H 1400 7450 50  0001 C CNN
	1    1400 7450
	1    0    0    -1  
$EndComp
$Comp
L power:GND #PWR0137
U 1 1
P 1550 7450
F 0 "#PWR0137" H 1550 7200 50  0001 C CNN
F 1 "GND" H 1500 7300 50  0000 C CNN
F 2 "" H 1550 7450 50  0001 C CNN
F 3 "" H 1550 7450 50  0001 C CNN
	1    1550 7450
	1    0    0    -1  
$EndComp
$Comp
L power:GND #PWR0139
U 1 1
P 1700 7450
F 0 "#PWR0139" H 1700 7200 50  0001 C CNN
F 1 "GND" H 1700 7300 50  0000 C CNN
F 2 "" H 1700 7450 50  0001 C CNN
F 3 "" H 1700 7450 50  0001 C CNN
	1    1700 7450
	1    0    0    -1  
$EndComp
$Comp
L power:GND #PWR0141
U 1 1
P 2650 7450
F 0 "#PWR0141" H 2650 7200 50  0001 C CNN
F 1 "GND" H 2550 7300 50  0000 C CNN
F 2 "" H 2650 7450 50  0001 C CNN
F 3 "" H 2650 7450 50  0001 C CNN
	1    2650 7450
	1    0    0    -1  
$EndComp
$Comp
L power:GND #PWR0149
U 1 1
P 2750 7450
F 0 "#PWR0149" H 2750 7200 50  0001 C CNN
F 1 "GND" H 2750 7300 50  0000 C CNN
F 2 "" H 2750 7450 50  0001 C CNN
F 3 "" H 2750 7450 50  0001 C CNN
	1    2750 7450
	1    0    0    -1  
$EndComp
$Comp
L power:GND #PWR0151
U 1 1
P 2950 7450
F 0 "#PWR0151" H 2950 7200 50  0001 C CNN
F 1 "GND" H 2950 7300 50  0000 C CNN
F 2 "" H 2950 7450 50  0001 C CNN
F 3 "" H 2950 7450 50  0001 C CNN
	1    2950 7450
	1    0    0    -1  
$EndComp
$Comp
L power:GND #PWR0155
U 1 1
P 3950 7000
F 0 "#PWR0155" H 3950 6750 50  0001 C CNN
F 1 "GND" H 3950 6850 50  0000 C CNN
F 2 "" H 3950 7000 50  0001 C CNN
F 3 "" H 3950 7000 50  0001 C CNN
	1    3950 7000
	1    0    0    -1  
$EndComp
$Comp
L power:GND #PWR0101
U 1 1
P 5100 7550
F 0 "#PWR0101" H 5100 7300 50  0001 C CNN
F 1 "GND" H 5100 7400 50  0000 C CNN
F 2 "" H 5100 7550 50  0001 C CNN
F 3 "" H 5100 7550 50  0001 C CNN
	1    5100 7550
	1    0    0    -1  
$EndComp
$Comp
L power:GND #PWR0102
U 1 1
P 10800 5850
F 0 "#PWR0102" H 10800 5600 50  0001 C CNN
F 1 "GND" H 10800 5700 50  0000 C CNN
F 2 "" H 10800 5850 50  0001 C CNN
F 3 "" H 10800 5850 50  0001 C CNN
	1    10800 5850
	1    0    0    -1  
$EndComp
$Comp
L Medidor-rescue:2450AT18D0100-medidor U3
U 1 1
P 10250 5700
F 0 "U3" H 10275 6015 50  0001 C CNN
F 1 "2450AT18D0100" H 10275 5427 50  0000 C CNN
F 2 "Medidor:2450AT18D0100" H 10250 5600 50  0001 C CNN
F 3 "" H 10250 5600 50  0001 C CNN
	1    10250 5700
	1    0    0    1   
$EndComp
Wire Wire Line
	9650 5700 9650 5600
Connection ~ 9650 5600
Wire Wire Line
	9650 5600 9800 5600
$Comp
L power:GND #PWR0106
U 1 1
P 8500 5900
F 0 "#PWR0106" H 8500 5650 50  0001 C CNN
F 1 "GND" H 8500 5750 50  0000 C CNN
F 2 "" H 8500 5900 50  0001 C CNN
F 3 "" H 8500 5900 50  0001 C CNN
	1    8500 5900
	1    0    0    -1  
$EndComp
$Comp
L power:GND #PWR0107
U 1 1
P 9000 6050
F 0 "#PWR0107" H 9000 5800 50  0001 C CNN
F 1 "GND" H 9000 5900 50  0000 C CNN
F 2 "" H 9000 6050 50  0001 C CNN
F 3 "" H 9000 6050 50  0001 C CNN
	1    9000 6050
	1    0    0    -1  
$EndComp
$Comp
L power:GND #PWR0108
U 1 1
P 9650 5900
F 0 "#PWR0108" H 9650 5650 50  0001 C CNN
F 1 "GND" H 9650 5750 50  0000 C CNN
F 2 "" H 9650 5900 50  0001 C CNN
F 3 "" H 9650 5900 50  0001 C CNN
	1    9650 5900
	1    0    0    -1  
$EndComp
$Comp
L power:GND #PWR0110
U 1 1
P 11000 5650
F 0 "#PWR0110" H 11000 5400 50  0001 C CNN
F 1 "GND" H 11000 5500 50  0000 C CNN
F 2 "" H 11000 5650 50  0001 C CNN
F 3 "" H 11000 5650 50  0001 C CNN
	1    11000 5650
	1    0    0    -1  
$EndComp
$Comp
L power:GND #PWR0111
U 1 1
P 6650 6100
F 0 "#PWR0111" H 6650 5850 50  0001 C CNN
F 1 "GND" H 6650 5950 50  0000 C CNN
F 2 "" H 6650 6100 50  0001 C CNN
F 3 "" H 6650 6100 50  0001 C CNN
	1    6650 6100
	1    0    0    -1  
$EndComp
$Comp
L power:GND #PWR0112
U 1 1
P 4600 6000
F 0 "#PWR0112" H 4600 5750 50  0001 C CNN
F 1 "GND" H 4600 5850 50  0000 C CNN
F 2 "" H 4600 6000 50  0001 C CNN
F 3 "" H 4600 6000 50  0001 C CNN
	1    4600 6000
	1    0    0    -1  
$EndComp
$Comp
L power:GND #PWR0114
U 1 1
P 7100 4350
F 0 "#PWR0114" H 7100 4100 50  0001 C CNN
F 1 "GND" H 7100 4200 50  0000 C CNN
F 2 "" H 7100 4350 50  0001 C CNN
F 3 "" H 7100 4350 50  0001 C CNN
	1    7100 4350
	1    0    0    -1  
$EndComp
$Comp
L power:GND #PWR0115
U 1 1
P 7900 4550
F 0 "#PWR0115" H 7900 4300 50  0001 C CNN
F 1 "GND" H 7900 4400 50  0000 C CNN
F 2 "" H 7900 4550 50  0001 C CNN
F 3 "" H 7900 4550 50  0001 C CNN
	1    7900 4550
	1    0    0    -1  
$EndComp
$Comp
L power:GND #PWR0117
U 1 1
P 8450 4300
F 0 "#PWR0117" H 8450 4050 50  0001 C CNN
F 1 "GND" H 8450 4150 50  0000 C CNN
F 2 "" H 8450 4300 50  0001 C CNN
F 3 "" H 8450 4300 50  0001 C CNN
	1    8450 4300
	1    0    0    -1  
$EndComp
$Comp
L power:GND #PWR0119
U 1 1
P 8450 4100
F 0 "#PWR0119" H 8450 3850 50  0001 C CNN
F 1 "GND" H 8450 3950 50  0000 C CNN
F 2 "" H 8450 4100 50  0001 C CNN
F 3 "" H 8450 4100 50  0001 C CNN
	1    8450 4100
	1    0    0    -1  
$EndComp
$Comp
L power:GND #PWR0121
U 1 1
P 8450 3800
F 0 "#PWR0121" H 8450 3550 50  0001 C CNN
F 1 "GND" H 8450 3650 50  0000 C CNN
F 2 "" H 8450 3800 50  0001 C CNN
F 3 "" H 8450 3800 50  0001 C CNN
	1    8450 3800
	1    0    0    -1  
$EndComp
$Comp
L power:GND #PWR0122
U 1 1
P 6900 3650
F 0 "#PWR0122" H 6900 3400 50  0001 C CNN
F 1 "GND" H 6900 3500 50  0000 C CNN
F 2 "" H 6900 3650 50  0001 C CNN
F 3 "" H 6900 3650 50  0001 C CNN
	1    6900 3650
	1    0    0    -1  
$EndComp
$Comp
L power:GND #PWR0123
U 1 1
P 4150 3850
F 0 "#PWR0123" H 4150 3600 50  0001 C CNN
F 1 "GND" H 4150 3700 50  0000 C CNN
F 2 "" H 4150 3850 50  0001 C CNN
F 3 "" H 4150 3850 50  0001 C CNN
	1    4150 3850
	1    0    0    -1  
$EndComp
$Comp
L power:GND #PWR0138
U 1 1
P 4700 3550
F 0 "#PWR0138" H 4700 3300 50  0001 C CNN
F 1 "GND" H 4700 3400 50  0000 C CNN
F 2 "" H 4700 3550 50  0001 C CNN
F 3 "" H 4700 3550 50  0001 C CNN
	1    4700 3550
	1    0    0    -1  
$EndComp
$Comp
L power:GND #PWR0140
U 1 1
P 4700 3250
F 0 "#PWR0140" H 4700 3000 50  0001 C CNN
F 1 "GND" H 4700 3100 50  0000 C CNN
F 2 "" H 4700 3250 50  0001 C CNN
F 3 "" H 4700 3250 50  0001 C CNN
	1    4700 3250
	1    0    0    -1  
$EndComp
$Comp
L power:GND #PWR0143
U 1 1
P 5900 2650
F 0 "#PWR0143" H 5900 2400 50  0001 C CNN
F 1 "GND" H 5900 2500 50  0000 C CNN
F 2 "" H 5900 2650 50  0001 C CNN
F 3 "" H 5900 2650 50  0001 C CNN
	1    5900 2650
	1    0    0    -1  
$EndComp
$Comp
L power:GND #PWR0144
U 1 1
P 6900 2150
F 0 "#PWR0144" H 6900 1900 50  0001 C CNN
F 1 "GND" H 6900 2000 50  0000 C CNN
F 2 "" H 6900 2150 50  0001 C CNN
F 3 "" H 6900 2150 50  0001 C CNN
	1    6900 2150
	1    0    0    -1  
$EndComp
Wire Wire Line
	6600 1950 8700 1950
$Comp
L power:GND #PWR0147
U 1 1
P 6600 1950
F 0 "#PWR0147" H 6600 1700 50  0001 C CNN
F 1 "GND" H 6600 1800 50  0000 C CNN
F 2 "" H 6600 1950 50  0001 C CNN
F 3 "" H 6600 1950 50  0001 C CNN
	1    6600 1950
	1    0    0    -1  
$EndComp
Wire Wire Line
	6900 2050 8700 2050
$Comp
L power:GND #PWR0153
U 1 1
P 8400 1350
F 0 "#PWR0153" H 8400 1100 50  0001 C CNN
F 1 "GND" H 8400 1200 50  0000 C CNN
F 2 "" H 8400 1350 50  0001 C CNN
F 3 "" H 8400 1350 50  0001 C CNN
	1    8400 1350
	1    0    0    -1  
$EndComp
$Comp
L power:GND #PWR0154
U 1 1
P 8700 2400
F 0 "#PWR0154" H 8700 2150 50  0001 C CNN
F 1 "GND" H 8700 2250 50  0000 C CNN
F 2 "" H 8700 2400 50  0001 C CNN
F 3 "" H 8700 2400 50  0001 C CNN
	1    8700 2400
	1    0    0    -1  
$EndComp
Wire Wire Line
	9800 5750 9800 6100
$Comp
L power:GND #PWR0156
U 1 1
P 9800 6100
F 0 "#PWR0156" H 9800 5850 50  0001 C CNN
F 1 "GND" H 9900 6100 50  0000 C CNN
F 2 "" H 9800 6100 50  0001 C CNN
F 3 "" H 9800 6100 50  0001 C CNN
	1    9800 6100
	1    0    0    -1  
$EndComp
Wire Wire Line
	2800 5450 2800 5100
Wire Wire Line
	2800 4900 2800 4700
$Comp
L Device:R_Small_US R12
U 1 1
P 2800 5000
F 0 "R12" H 2900 5150 50  0000 C CNN
F 1 "10KΩ" H 2900 4850 50  0000 C CNN
F 2 "Resistor_SMD:R_0402_1005Metric" H 2800 5000 50  0001 C CNN
F 3 "~" H 2800 5000 50  0001 C CNN
	1    2800 5000
	1    0    0    -1  
$EndComp
Wire Wire Line
	2450 5450 2800 5450
$Comp
L Medidor-rescue:Serial-medidor U2
U 1 1
P 4300 7050
F 0 "U2" V 4196 7278 50  0001 L CNN
F 1 "Serial" V 4242 7278 50  0000 L CNN
F 2 "Connector_PinHeader_2.54mm:PinHeader_1x03_P2.54mm_Vertical" H 4300 7050 50  0001 C CNN
F 3 "" H 4300 7050 50  0001 C CNN
	1    4300 7050
	0    1    1    0   
$EndComp
$Comp
L power:GND #PWR0146
U 1 1
P 2350 4650
F 0 "#PWR0146" H 2350 4400 50  0001 C CNN
F 1 "GND" H 2300 4500 50  0000 C CNN
F 2 "" H 2350 4650 50  0001 C CNN
F 3 "" H 2350 4650 50  0001 C CNN
	1    2350 4650
	1    0    0    -1  
$EndComp
$Comp
L power:GND #PWR0152
U 1 1
P 2000 5500
F 0 "#PWR0152" H 2000 5250 50  0001 C CNN
F 1 "GND" H 1950 5350 50  0000 C CNN
F 2 "" H 2000 5500 50  0001 C CNN
F 3 "" H 2000 5500 50  0001 C CNN
	1    2000 5500
	1    0    0    -1  
$EndComp
$Comp
L power:GND #PWR0109
U 1 1
P 8600 5300
F 0 "#PWR0109" H 8600 5050 50  0001 C CNN
F 1 "GND" H 8600 5350 50  0000 C CNN
F 2 "" H 8600 5300 50  0001 C CNN
F 3 "" H 8600 5300 50  0001 C CNN
	1    8600 5300
	1    0    0    -1  
$EndComp
Wire Notes Line
	3000 2200 4500 2200
$Comp
L Medidor-rescue:Fiducial-medidor U4
U 1 1
P 9350 3200
F 0 "U4" H 9584 3246 50  0000 L CNN
F 1 "Fiducial" H 9584 3155 50  0000 L CNN
F 2 "Fiducial:Fiducial_0.75mm_Mask1.5mm" H 9350 3250 50  0001 C CNN
F 3 "" H 9350 3250 50  0001 C CNN
	1    9350 3200
	1    0    0    -1  
$EndComp
$Comp
L Medidor-rescue:Fiducial-medidor U6
U 1 1
P 10300 3200
F 0 "U6" H 10534 3246 50  0000 L CNN
F 1 "Fiducial" H 10534 3155 50  0000 L CNN
F 2 "Fiducial:Fiducial_0.75mm_Mask1.5mm" H 10300 3250 50  0001 C CNN
F 3 "" H 10300 3250 50  0001 C CNN
	1    10300 3200
	1    0    0    -1  
$EndComp
$Comp
L Medidor-rescue:Fiducial-medidor U5
U 1 1
P 9800 3600
F 0 "U5" H 10034 3646 50  0000 L CNN
F 1 "Fiducial" H 10034 3555 50  0000 L CNN
F 2 "Fiducial:Fiducial_0.75mm_Mask1.5mm" H 9800 3650 50  0001 C CNN
F 3 "" H 9800 3650 50  0001 C CNN
	1    9800 3600
	1    0    0    -1  
$EndComp
$Comp
L Medidor-rescue:spacer-medidor U7
U 1 1
P 9650 4100
F 0 "U7" H 9819 4146 50  0000 L CNN
F 1 "spacer" H 9819 4055 50  0000 L CNN
F 2 "Medidor:spacer" H 9650 4100 50  0001 C CNN
F 3 "" H 9650 4100 50  0001 C CNN
	1    9650 4100
	1    0    0    -1  
$EndComp
$Comp
L Medidor-rescue:spacer-medidor U9
U 1 1
P 10350 4100
F 0 "U9" H 10519 4146 50  0000 L CNN
F 1 "spacer" H 10519 4055 50  0000 L CNN
F 2 "Medidor:spacer" H 10350 4100 50  0001 C CNN
F 3 "" H 10350 4100 50  0001 C CNN
	1    10350 4100
	1    0    0    -1  
$EndComp
$Comp
L Medidor-rescue:spacer-medidor U8
U 1 1
P 10000 4500
F 0 "U8" H 10169 4546 50  0000 L CNN
F 1 "spacer" H 10169 4455 50  0000 L CNN
F 2 "Medidor:spacer" H 10000 4500 50  0001 C CNN
F 3 "" H 10000 4500 50  0001 C CNN
	1    10000 4500
	1    0    0    -1  
$EndComp
$Comp
L Medidor-rescue:spacer-medidor U10
U 1 1
P 9400 4550
F 0 "U10" H 9569 4596 50  0000 L CNN
F 1 "spacer" H 9569 4505 50  0000 L CNN
F 2 "Medidor:spacer" H 9400 4550 50  0001 C CNN
F 3 "" H 9400 4550 50  0001 C CNN
	1    9400 4550
	1    0    0    -1  
$EndComp
Wire Wire Line
	4250 4450 4750 4450
NoConn ~ 4750 4250
Wire Wire Line
	4750 4550 4650 4550
Wire Wire Line
	4750 4650 4650 4650
Wire Wire Line
	5200 5350 5200 5750
Wire Wire Line
	5200 5900 5300 5900
Wire Wire Line
	5300 5900 5300 5350
Wire Wire Line
	5200 6050 5400 6050
Wire Wire Line
	5400 6050 5400 5350
Wire Wire Line
	6650 6100 6650 6050
Wire Wire Line
	6650 6050 6600 6050
Wire Wire Line
	5800 5650 5800 5350
NoConn ~ 6100 3550
NoConn ~ 6000 3550
NoConn ~ 5700 3550
NoConn ~ 5600 3550
NoConn ~ 4750 4950
NoConn ~ 4750 4150
NoConn ~ 4750 4050
$EndSCHEMATC
